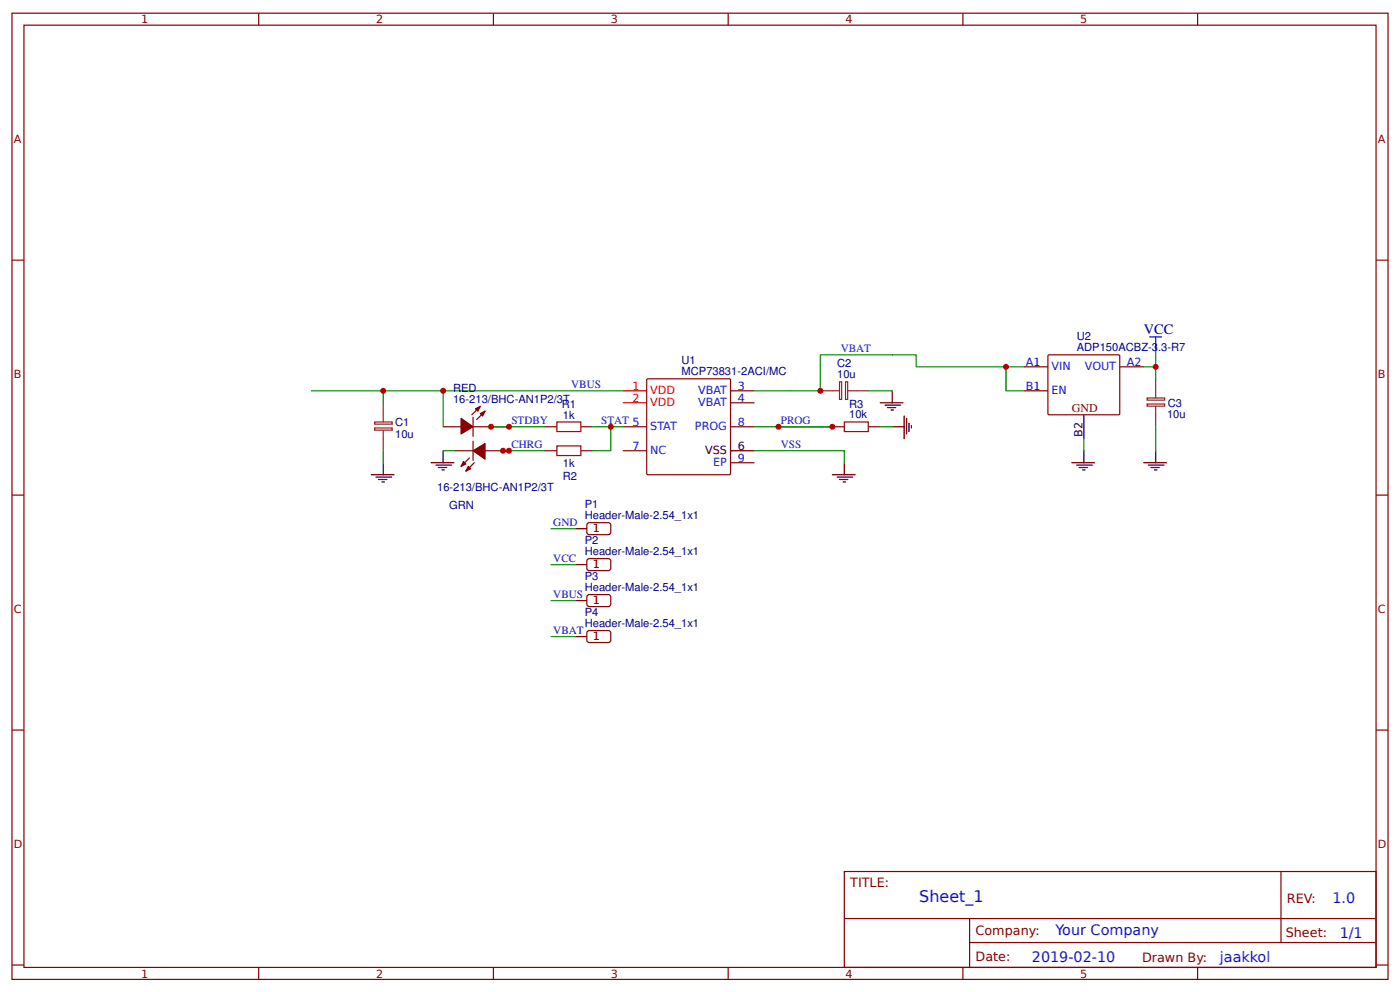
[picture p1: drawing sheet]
<svg xmlns="http://www.w3.org/2000/svg" width="309mm" height="219mm" viewBox="0 0 309 219" stroke-linecap="round" stroke-linejoin="round" font-family="sans-serif">
<g fill="none" stroke="#800" stroke-width=".26">
<path d="M2.6 2.9h304.1v213.3h-304.1zM5.3 5.6h298.7v207.9h-298.7zM57.1 2.9v2.7M109 2.9v2.7M160.9 2.9v2.7M212.7 2.9v2.7M264.6 2.9v2.7M2.6 57.4h2.7M304 57.4h2.7M231.6 78.4h15.7l.1 .2-.1 12.8-.2 .1h-15.5l-.1-.2v-12.7zM97.9 94.2h4M100.5 99.5h4"/>
<path d="M104.5 94.2h4M104.5 92.1v4.2M104.5 97.4v4.2M106.1 89.7l-1.9 1.8M107.2 99.5h3.9M107.2 90.8l-1.9 1.8M120.4 94.2h2.6M120.4 99.5h2.6M128.3 94.2h2.7M128.3 99.5h2.7M137.6 94.2h5.3M137.6 99.5h5.3"/>
<path d="M143 83.6h18.1l.3 .1v20.8l-.1 .2-18.2 .1-.2-.2v-20.7zM161.4 94.2h5.3M161.4 86.3h5.3M161.4 88.9h5.3M183.9 94.2h2.6M191.8 94.2h2.7M226.2 86.3h5.3M226.2 81h5.3M247.4 81h5.3M2.6 109.3h2.7M103.7 101.1l-1.8 1.8M104.8 102.1l-1.9 1.9"/>
<path d="M129.9 115.4h4.8l.2 .5v1.8l-.5 .3-4.5-.1-.3-.4v-1.6zM161.4 102.1h5.3M304 109.3h2.7M129.7 123.6l.5-.3 4.5 .1 .2 .4v1.9l-.5 .2h-4.5l-.3-.5zM129.7 131.5l.5-.3 4.5 .1 .2 .5v1.8l-.5 .3-4.5-.1-.3-.5zM129.7 139.4l.5-.2h4.5l.2 .5v1.9l-.5 .2-4.5-.1-.3-.4zM2.6 161.1h2.7M304 161.1h2.7M186.5 192.4h117.5v21.1h-117.5zM283 192.4v15.6M2.6 213h2.7M57.1 213.5v2.7"/>
<path d="M109 213.5v2.7M160.9 213.5v2.7M186.6 202.7h117.3M212.7 213.5v2.7M214.2 208h89.7M214.2 202.7v10.6M264.6 213.5v2.7M304 213h2.7"/>
</g>
<path d="M254 74.3h2.6M255.3 74.3v2.7" fill="none" stroke="#00f" stroke-width=".26"/>
<g fill="none" stroke="#080" stroke-width=".26">
<path d="M255.3 77v4h-2.6M68.8 86.3h68.8M84.7 86.3v2.6M84.7 99.5v2.6M97.9 86.3v7.9M97.9 99.5h2.6M108.5 94.2h11.9M111.1 99.5h9.3M131 94.2h6.6M134.9 94.2v5.3h-3.9M166.7 99.5h19.8v2.6M166.7 94.2h17.2"/>
<path d="M191.8 86.3h5.3M194.5 94.2h2.6M222.2 81v5.3h4M226.2 81h-23.8v-2.7h-21.2v8h-14.5M239.4 96.8v2.7M255.3 81v2.6M255.3 94.2v5.3M121.7 116.7h5.3M121.7 124.6h5.3M121.7 132.6h5.3M121.7 140.5h5.3"/>
</g>
<g fill="none" stroke="#000" stroke-width=".26">
<path d="M97.9 99.5v2.6M161.4 99.5h5.3M194.5 88.9h5M195.5 89.4h3.5M196.1 90h1.8M196.8 90.5h.6M197.1 94.2h2.7M197.1 86.3v2.6M199.8 91.8v5M200.3 92.3v3.5M200.8 93.4v1.8M201.3 93.9v.6"/>
<path d="M239.4 91.5v5.3M239.4 99.5v2.6M255.3 99.5v2.6M82 104.8h5M83.1 105.3h3.4M83.6 105.8h1.9M84.4 106.4h.5M84.7 102.1v2.7M95.2 102.1h5.1M96.3 102.7h3.4M96.8 103.2h1.9M97.6 103.7h.6"/>
<path d="M127 116.7h2.6M183.9 104.8h5M184.9 105.3h3.5M185.5 105.8h1.8M186.3 106.4h.5M186.5 102.1v2.7M236.8 102.1h5M237.9 102.7h3.4M238.4 103.2h1.8M239.2 103.7h.5M252.7 102.1h5M253.7 102.7h3.5"/>
<path d="M254.3 103.2h1.8M255.1 103.7h.5M127 124.6h2.6M127 132.6h2.6M127 140.5h2.6"/>
</g>
<path d="M123 93.1h5.3v2.1h-5.3zM123 98.4h5.3v2.1h-5.3zM186.5 93.1h5.3v2.1h-5.3z" fill="none" stroke="#a00000" stroke-width=".26"/>
<path d="M82.8 94.5h3.9v.4h-3.9zM82.8 93.1h3.9v.5h-3.9zM84.7 88.9v4.2M84.7 95v4.5M181.2 86.3h4.3M185.5 84.3h.4v3.9h-.4zM186.8 84.3h.5v3.9h-.5zM187.3 86.3h4.5M253.4 89.2h3.9v.4h-3.9zM253.4 87.8h3.9v.5h-3.9zM255.3 83.6v4.2M255.3 89.7v4.5" fill="none" stroke="#8d2323" stroke-width=".26"/>
<path d="M137.6 86.3h5.3M137.6 88.9h5.3" fill="none" stroke="#f00" stroke-width=".26"/>
<g fill="#800" stroke="#800" stroke-width=".26">
<path d="M106.1 91.3l1.1-.5-.6 1z"/>
<path d="M105 90.2l1.1-.5-.5 1.1z"/>
<path d="M101.9 92.3l2.6 1.9-2.6 1.6z"/>
<path d="M102.4 101.9l.5 .5-1 .5z"/>
<path d="M103.5 102.9l.5 .6-1.1 .5z"/>
<path d="M104.5 99.5l2.7-1.6v3.4z"/>
</g>
<g fill="#c00">
<circle cx="111.1" cy="99.5" r=".66"/>
<circle cx="108.5" cy="94.2" r=".66"/>
<circle cx="222.3" cy="81" r=".66"/>
<circle cx="172" cy="94.2" r=".66"/>
<circle cx="183.9" cy="94.2" r=".66"/>
<circle cx="97.9" cy="86.3" r=".66"/>
<circle cx="84.7" cy="86.3" r=".66"/>
<circle cx="134.9" cy="94.2" r=".66"/>
<circle cx="255.3" cy="81" r=".66"/>
<circle cx="112.4" cy="99.5" r=".66"/>
<circle cx="112.4" cy="94.2" r=".66"/>
<circle cx="181.2" cy="86.3" r=".66"/>
</g>
<text font-size="3.5" fill="#00f" x="203.1" y="199.1">Sheet_1</text>
<text font-size="3.2" fill="#000080" x="252.7" y="73.8">VCC</text>
<g font-size="3.2" fill="#00f">
<text x="294.4" y="199.3">1.0</text>
<text x="233.2" y="206.5">Your Company</text>
<text x="296" y="207">1/1</text>
<text x="228" y="212.3">2019-02-10</text>
<text x="269.5" y="212.3">jaakkol</text>
</g>
<g font-size="2.8" fill="#800">
<text x="187.9" y="195.8">TITLE:</text>
<text x="284.3" y="199.3">REV:</text>
<text x="215.5" y="206.4">Company:</text>
<text x="284.1" y="206.9">Sheet:</text>
<text x="215.5" y="212.2">Date:</text>
<text x="252.3" y="212.3">Drawn By:</text>
</g>
<text font-size="2.6" fill="#800" x="236.8" y="91">GND</text>
<g font-size="2.5" fill="#800">
<text x="31.2" y="5.2">1</text>
<text x="83.1" y="5.2">2</text>
<text x="134.9" y="5.2">3</text>
<text x="186.8" y="5.2">4</text>
<text x="238.7" y="5.2">5</text>
<text x="3" y="31.5">A</text>
<text x="304.4" y="31.5">A</text>
<text x="3" y="83.3">B</text>
<text x="304.4" y="83.3">B</text>
<text x="3" y="135.2">C</text>
<text x="304.4" y="135.2">C</text>
<text x="3" y="187.1">D</text>
<text x="304.4" y="187.1">D</text>
<text x="31.2" y="215.8">1</text>
<text x="83.1" y="215.8">2</text>
<text x="134.9" y="215.8">3</text>
<text x="186.8" y="215.8">4</text>
<text x="238.7" y="215.8">5</text>
</g>
<g font-size="2.5" fill="#00f">
<text x="185.7" y="77.7">VBAT</text>
<text x="226.7" y="80.7">A1</text>
<text x="232.3" y="81.8">VIN</text>
<text x="239.7" y="81.8">VOUT</text>
<text x="249" y="80.7">A2</text>
<text x="126.2" y="85.6">VBUS</text>
<text x="154.2" y="87">VBAT</text>
<text x="154.2" y="89.7">VBAT</text>
<text x="163" y="86">3</text>
<text x="163" y="88.6">4</text>
<text x="226.7" y="86">B1</text>
<text x="232.3" y="87">EN</text>
<text x="113" y="93.5">STDBY</text>
<text x="132.8" y="93.5">STAT 5</text>
<text x="143.7" y="95">STAT</text>
<text x="153.5" y="95">PROG</text>
<text x="163" y="93.9">8</text>
<text x="172.5" y="93.5">PROG</text>
<text x="113" y="98.8">CHRG</text>
<text x="139.7" y="99.2">7</text>
<text x="143.7" y="100.3">NC</text>
<text x="163" y="101.9">9</text>
<text x="172.5" y="98.8">VSS</text>
<text x="157.5" y="102.9">EP</text>
<text x="122.2" y="116">GND</text>
<text x="122.2" y="124">VCC</text>
<text x="122.2" y="131.9">VBUS</text>
<text x="122.2" y="139.8">VBAT</text>
</g>
<g font-size="2.5" fill="#000080">
<text x="237.9" y="77.5">ADP150ACBZ-3.3-R7</text>
<text x="237.9" y="75.1">U2</text>
<text x="150.6" y="82.8">MCP73831-2ACI/MC</text>
<text x="150.6" y="80.4">U1</text>
<text x="185" y="83.5">10u</text>
<text x="185" y="81.1">C2</text>
<text x="100.1" y="88.9">16-213/BHC-AN1P2/3T</text>
<text x="100.1" y="86.5">RED</text>
<text x="124.1" y="90">R1</text>
<text x="187.6" y="90">R3</text>
<text x="258" y="89.8">C3</text>
<text x="87.3" y="94.1">C1</text>
<text x="124.4" y="92.5">1k</text>
<text x="187.6" y="92.3">10k</text>
<text x="257.8" y="92.2">10u</text>
<text x="87.3" y="96.7">10u</text>
<text x="124.4" y="103">1k</text>
<text x="124.4" y="106">R2</text>
<text x="96.6" y="108.3">16-213/BHC-AN1P2/3T</text>
<text x="99.2" y="112.3">GRN</text>
<text x="129.2" y="112.2">P1</text>
<text x="129.2" y="114.6">Header-Male-2.54_1x1</text>
<text x="129.2" y="122.5">Header-Male-2.54_1x1</text>
<text x="129.2" y="120.1">P2</text>
<text x="129.2" y="130.4">Header-Male-2.54_1x1</text>
<text x="129.2" y="128.1">P3</text>
<text x="129.2" y="136">P4</text>
<text x="129.2" y="138.4">Header-Male-2.54_1x1</text>
</g>
<g font-size="2.5" fill="#f00">
<text x="139.7" y="86">1</text>
<text x="139.7" y="88.6">2</text>
<text x="143.7" y="87">VDD</text>
<text x="143.7" y="89.7">VDD</text>
</g>
<g font-size="2.5">
<text x="155.8" y="100.3">VSS</text>
<text x="163" y="99.2">6</text>
<text x="239.2" y="96.4" transform="rotate(-90 239.2 96.4)">B2</text>
<text x="131" y="117.5">1</text>
<text x="131" y="125.4">1</text>
<text x="131" y="133.3">1</text>
<text x="131" y="141.3">1</text>
</g>
</svg>
